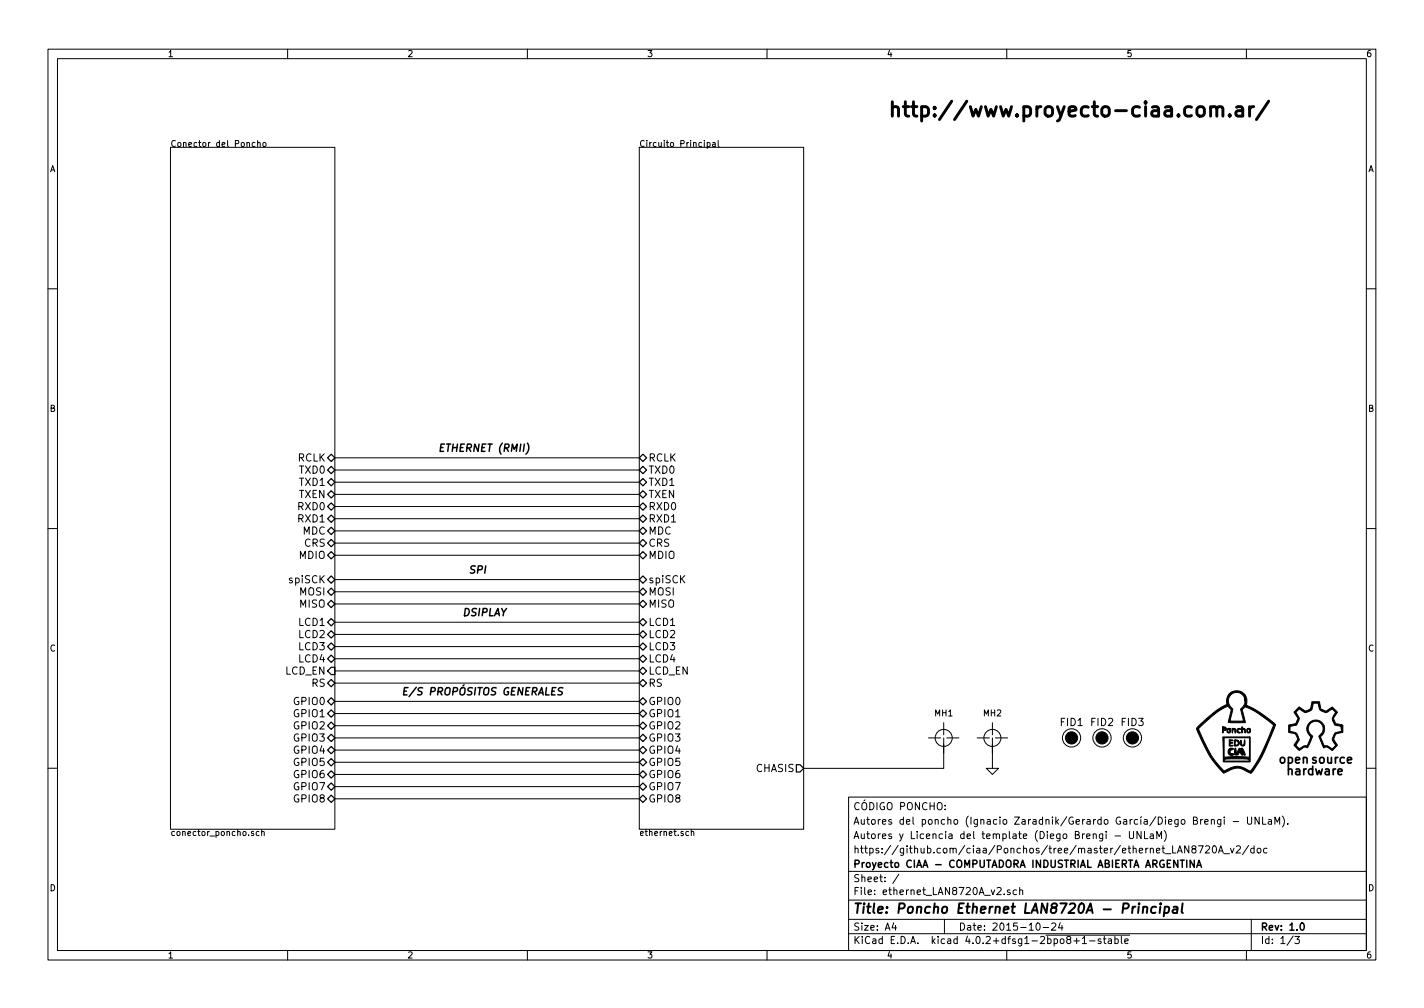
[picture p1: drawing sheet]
EESchema Schematic File Version 2
LIBS:poncho_eth
LIBS:ethernet_LAN8720A_v2-cache
EELAYER 25 0
EELAYER END
$Descr A4 11693 8268
encoding utf-8
Sheet 1 3
Title "Poncho Ethernet LAN8720A - Principal"
Date "2015-10-24"
Rev "1.0"
Comp "Proyecto CIAA - COMPUTADORA INDUSTRIAL ABIERTA ARGENTINA"
Comment1 "https://github.com/ciaa/Ponchos/tree/master/ethernet_LAN8720A_v2/doc"
Comment2 "Autores y Licencia del template (Diego Brengi - UNLaM)"
Comment3 "Autores del poncho (Ignacio Zaradnik/Gerardo García/Diego Brengi - UNLaM). "
Comment4 "CÓDIGO PONCHO:"
$EndDescr
$Sheet
S 5250 1200 1350 5600
U 560A0C1A
F0 "Circuito Principal" 50
F1 "ethernet.sch" 50
F2 "RCLK" B L 5250 3750 60 
F3 "TXD0" B L 5250 3850 60 
F4 "TXD1" B L 5250 3950 60 
F5 "TXEN" B L 5250 4050 60 
F6 "RXD0" B L 5250 4150 60 
F7 "RXD1" B L 5250 4250 60 
F8 "MDC" B L 5250 4350 60 
F9 "CRS" B L 5250 4450 60 
F10 "MDIO" B L 5250 4550 60 
F11 "spiSCK" B L 5250 4750 60 
F12 "MOSI" B L 5250 4850 60 
F13 "MISO" B L 5250 4950 60 
F14 "LCD1" B L 5250 5100 60 
F15 "LCD2" B L 5250 5200 60 
F16 "LCD3" B L 5250 5300 60 
F17 "LCD4" B L 5250 5400 60 
F18 "LCD_EN" B L 5250 5500 60 
F19 "RS" B L 5250 5600 60 
F20 "GPIO2" B L 5250 5950 60 
F21 "GPIO3" B L 5250 6050 60 
F22 "GPIO4" B L 5250 6150 60 
F23 "GPIO5" B L 5250 6250 60 
F24 "GPIO6" B L 5250 6350 60 
F25 "GPIO7" B L 5250 6450 60 
F26 "GPIO8" B L 5250 6550 60 
F27 "GPIO1" B L 5250 5850 60 
F28 "GPIO0" B L 5250 5750 60 
F29 "CHASIS" O R 6600 6300 60 
$EndSheet
$Sheet
S 1400 1200 1350 5600
U 560A0C15
F0 "Conector del Poncho" 50
F1 "conector_poncho.sch" 50
F2 "RXD0" B R 2750 4150 60 
F3 "RCLK" B R 2750 3750 60 
F4 "MOSI" B R 2750 4850 60 
F5 "LCD_EN" I R 2750 5500 60 
F6 "GPIO0" B R 2750 5750 60 
F7 "GPIO2" B R 2750 5950 60 
F8 "GPIO4" B R 2750 6150 60 
F9 "GPIO6" B R 2750 6350 60 
F10 "RXD1" B R 2750 4250 60 
F11 "TXEN" B R 2750 4050 60 
F12 "MDC" B R 2750 4350 60 
F13 "CRS" B R 2750 4450 60 
F14 "MDIO" B R 2750 4550 60 
F15 "TXD0" B R 2750 3850 60 
F16 "TXD1" B R 2750 3950 60 
F17 "MISO" B R 2750 4950 60 
F18 "spiSCK" B R 2750 4750 60 
F19 "LCD4" B R 2750 5400 60 
F20 "RS" B R 2750 5600 60 
F21 "LCD3" B R 2750 5300 60 
F22 "LCD2" B R 2750 5200 60 
F23 "LCD1" B R 2750 5100 60 
F24 "GPIO1" B R 2750 5850 60 
F25 "GPIO3" B R 2750 6050 60 
F26 "GPIO5" B R 2750 6250 60 
F27 "GPIO7" B R 2750 6450 60 
F28 "GPIO8" B R 2750 6550 60 
$EndSheet
$Comp
L OSHWA #G2
U 1 1
P 10800 6050
F 0 "#G2" H 10770 6450 60  0001 C CNN
F 1 "OSHWA" H 10800 6353 60  0001 C CNN
F 2 "mod:OSHWA" H 10800 6050 60  0001 C CNN
F 3 "" H 10800 6050 60  0000 C CNN
	1    10800 6050
	1    0    0    -1  
$EndComp
$Comp
L Logo_Poncho #G1
U 1 1
P 10150 6000
F 0 "#G1" H 10100 5600 60  0001 C CNN
F 1 "Logo_Poncho" H 10350 5600 60  0001 C CNN
F 2 "" H 10150 6000 60  0000 C CNN
F 3 "" H 10150 6000 60  0000 C CNN
	1    10150 6000
	1    0    0    -1  
$EndComp
$Comp
L FIDUCIAL FID1
U 1 1
P 8800 6050
F 0 "FID1" H 8800 6175 60  0000 C CNN
F 1 "FIDUCIAL" H 8800 5925 60  0001 C CNN
F 2 "eth:Fiducial_1mm_Dia_2.54mm_Outer_CopperTop" H 8800 6050 60  0001 C CNN
F 3 "" H 8800 6050 60  0000 C CNN
	1    8800 6050
	1    0    0    -1  
$EndComp
$Comp
L FIDUCIAL FID2
U 1 1
P 9050 6050
F 0 "FID2" H 9050 6175 60  0000 C CNN
F 1 "FIDUCIAL" H 9050 5925 60  0001 C CNN
F 2 "eth:Fiducial_1mm_Dia_2.54mm_Outer_CopperTop" H 9050 6050 60  0001 C CNN
F 3 "" H 9050 6050 60  0000 C CNN
	1    9050 6050
	1    0    0    -1  
$EndComp
$Comp
L FIDUCIAL FID3
U 1 1
P 9300 6050
F 0 "FID3" H 9300 6175 60  0000 C CNN
F 1 "FIDUCIAL" H 9300 5925 60  0001 C CNN
F 2 "eth:Fiducial_1mm_Dia_2.54mm_Outer_CopperTop" H 9300 6050 60  0001 C CNN
F 3 "" H 9300 6050 60  0000 C CNN
	1    9300 6050
	1    0    0    -1  
$EndComp
$Comp
L DUMMY_MOUNTING-HOLE_RevE_Date22jun2010 MH1
U 1 1
P 7750 6050
F 0 "MH1" H 7750 6250 50  0000 C CNN
F 1 "MOUNTING-HOLE" H 7750 5850 50  0001 C CNN
F 2 "eth:MountingHole_2.2mm_M2_Pad" H 7750 6050 50  0001 C CNN
F 3 "" H 7750 6050 50  0000 C CNN
	1    7750 6050
	1    0    0    -1  
$EndComp
$Comp
L DUMMY_MOUNTING-HOLE_RevE_Date22jun2010 MH2
U 1 1
P 8150 6050
F 0 "MH2" H 8150 6250 50  0000 C CNN
F 1 "MOUNTING-HOLE" H 8150 5850 50  0001 C CNN
F 2 "eth:MountingHole_2.2mm_M2_Pad" H 8150 6050 50  0001 C CNN
F 3 "" H 8150 6050 50  0000 C CNN
	1    8150 6050
	1    0    0    -1  
$EndComp
$Comp
L GND #PWR01
U 1 1
P 8150 6300
F 0 "#PWR01" H 8150 6300 30  0001 C CNN
F 1 "GND" H 8150 6230 30  0001 C CNN
F 2 "" H 8150 6300 60  0000 C CNN
F 3 "" H 8150 6300 60  0000 C CNN
	1    8150 6300
	1    0    0    -1  
$EndComp
Text Notes 3600 3700 0    60   Italic 12
ETHERNET (RMII)
Text Notes 3850 4700 0    60   Italic 12
SPI
Text Notes 3800 5050 0    60   Italic 12
DSIPLAY
Text Notes 3300 5700 0    60   Italic 12
E/S PROPÓSITOS GENERALES
Text Notes 7300 950  0    118  ~ 24
http://www.proyecto-ciaa.com.ar/
Wire Wire Line
	5250 6550 2750 6550
Wire Wire Line
	2750 6450 5250 6450
Wire Wire Line
	5250 6350 2750 6350
Wire Wire Line
	2750 6250 5250 6250
Wire Wire Line
	5250 6150 2750 6150
Wire Wire Line
	2750 6050 5250 6050
Wire Wire Line
	5250 5950 2750 5950
Wire Wire Line
	5250 5850 2750 5850
Wire Wire Line
	2750 5750 5250 5750
Wire Wire Line
	5250 5600 2750 5600
Wire Wire Line
	2750 5500 5250 5500
Wire Wire Line
	5250 5400 2750 5400
Wire Wire Line
	2750 5300 5250 5300
Wire Wire Line
	5250 5200 2750 5200
Wire Wire Line
	2750 5100 5250 5100
Wire Wire Line
	5250 4950 2750 4950
Wire Wire Line
	2750 4850 5250 4850
Wire Wire Line
	5250 4750 2750 4750
Wire Wire Line
	2750 4550 5250 4550
Wire Wire Line
	5250 4450 2750 4450
Wire Wire Line
	5250 4350 2750 4350
Wire Wire Line
	2750 4250 5250 4250
Wire Wire Line
	5250 4150 2750 4150
Wire Wire Line
	2750 4050 5250 4050
Wire Wire Line
	5250 3950 2750 3950
Wire Wire Line
	2750 3850 5250 3850
Wire Wire Line
	5250 3750 2750 3750
Wire Wire Line
	6600 6300 7750 6300
Wire Wire Line
	7750 6300 7750 6050
Wire Wire Line
	8150 6300 8150 6050
$EndSCHEMATC
